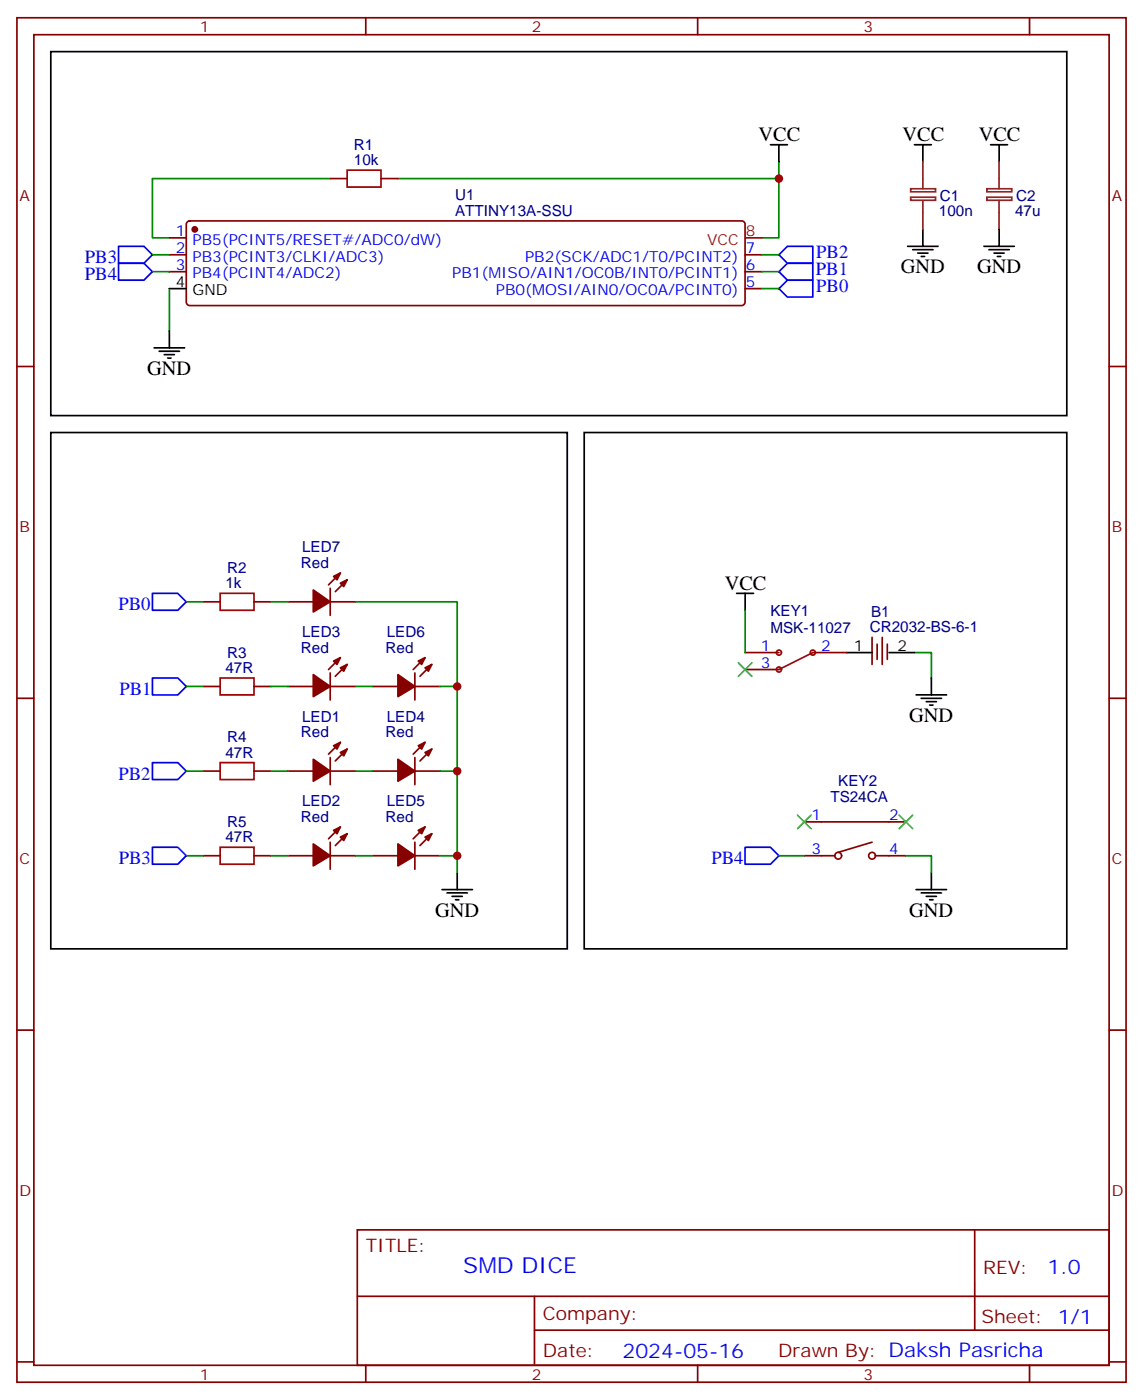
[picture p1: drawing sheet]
<svg xmlns="http://www.w3.org/2000/svg" width="238mm" height="292mm" viewBox="0 0 238 292" stroke-linecap="round" stroke-linejoin="round" font-family="sans-serif">
<g fill="none" stroke="#870000" stroke-width=".35">
<path d="M3.5 3.7h231.1v284.3h-231.1zM7.1 7.2h224v277.3h-224zM76.2 3.7v3.5M145.3 3.7v3.5M214.5 3.7v3.5M68.8 37.2h3.5M79.4 37.2h3.5M35.3 49.6h3.5M35.3 53.1h3.5M35.3 56.6h3.5M39 46.2l.5-.2h115a.71 .71 0 0 1 .7 .7v16.3a.76 .76 0 0 1-.7 .7h-115a.76 .76 0 0 1-.7-.7v-16.3zM155.2 53.1h3.5"/>
<path d="M155.2 56.6h3.5M3.5 76.4h3.6M155.2 60.1h3.5M231.1 76.4h3.5M70.9 119.4l-2.5 2.5M42.3 125.4h3.6M52.9 125.4h3.5M60 125.4h5.3M68.8 122.6v5.6M68.8 125.4h5.3M70.9 137.1l-2.5 2.4M72.3 138.5l-2.5 2.4"/>
<path d="M72.3 120.8l-2.5 2.5M88.5 137.1l-2.4 2.4M90 138.5l-2.5 2.4M155.2 136h7.1M155.2 139.5h7.1M169.3 136h7.1M181.7 132.8v5.7M182.7 134.2v3.2M183.8 132.8v5.7M184.9 134.2v3.2M3.5 145.5h3.6M42.3 143.1h3.6"/>
<path d="M52.9 143.1h3.5M60 143.1h5.3M68.8 140.2v5.7M68.8 157.9v5.6M68.8 143.1h5.3M70.9 154.7l-2.5 2.5M72.3 156.1l-2.5 2.5M77.6 143.1h5.3M86.4 143.1h5.3M86.4 140.2v5.7M86.4 157.9v5.6M88.5 154.7l-2.4 2.5"/>
<path d="M90 156.1l-2.5 2.5M231.1 145.5h3.5M42.3 160.7h3.6M42.3 178.3h3.6M52.9 160.7h3.5M52.9 178.3h3.5M60 160.7h5.3M60 178.3h5.3M68.8 160.7h5.3M68.8 175.5v5.7M68.8 178.3h5.3M70.9 172.3l-2.5 2.5"/>
<path d="M72.3 173.7l-2.5 2.5M77.6 160.7h5.3M77.6 178.3h5.3M86.4 160.7h5.3M86.4 178.3h5.3M86.4 175.5v5.7M88.5 172.3l-2.4 2.5M90 173.7l-2.5 2.5M167.6 178.3h6.3M167.6 171.3h21.1M181.7 175.5l-7.1 2.1M182.4 178.3h6.3"/>
<path d="M3.5 214.7h3.6M231.1 214.7h3.5M74.4 256.3h156.7v28.2h-156.7zM203.1 256.3v20.9M74.5 270.1h156.4M111.3 277.2h119.6M111.3 270.1v14.2M3.5 283.8h3.6M76.2 284.5v3.5M145.3 284.5v3.5M214.5 284.5v3.5M231.1 283.8h3.5"/>
<circle cx="174.6" cy="178.3" r=".71"/>
<circle cx="181.7" cy="178.3" r=".71"/>
</g>
<g fill="none" stroke="#008700" stroke-width=".35">
<path d="M68.8 37.2h-37.1v12.4h3.6M82.9 37.2h79.4M162.3 33.7v15.9h-3.6M31.7 53.1h3.6M31.7 56.6h3.6M158.7 53.1h3.6M158.7 56.6h3.6M35.3 60.1v8.9M158.7 60.1h3.6M38.8 125.4h3.5M56.4 125.4h3.6M74.1 125.4h21.1v56.5"/>
<path d="M155.2 127.2v8.8M190.5 136h3.5v5.3M38.8 143.1h3.5M56.4 143.1h3.6M74.1 143.1h3.5M91.7 143.1h3.5M38.8 160.7h3.5M38.8 178.3h3.5M56.4 160.7h3.6M56.4 178.3h3.6M74.1 160.7h3.5M74.1 178.3h3.5"/>
<path d="M91.7 160.7h3.5M91.7 178.3h3.5M162.3 178.3h5.3M188.7 178.3h5.3v3.6"/>
</g>
<g fill="none" stroke="#000" stroke-width=".35">
<path d="M10.6 10.8h211.6v75.8h-211.6zM160.5 30.2h3.5M162.3 30.2v3.5M190.5 30.2h3.5M192.3 30.2v3.5M206.4 30.2h3.5M208.1 30.2v3.5M189.1 51.3h6.3M190.1 52h4.3M191.2 52.7h2.1M191.9 53.4h.7M192.3 47.8v3.5"/>
<path d="M205 51.3h6.3M206 52h4.3M207.1 52.7h2.1M207.8 53.4h.7M208.1 47.8v3.5M32.1 72.5h6.4M33.2 73.2h4.2M34.2 73.9h2.1M34.9 74.6h.7M35.3 69v3.5M35.3 60.1h3.5M10.6 90.1h107.6v107.6h-107.6z"/>
<path d="M121.7 90.1h100.5v107.6h-100.5zM153.5 123.6h3.5M155.2 123.6v3.6M176.4 136h5.3M185.2 136h5.3M190.9 144.8h6.3M191.9 145.5h4.2M193 146.2h2.1M193.7 146.9h.7M194 141.3v3.5M92.1 185.4h6.3M93.1 186.1h4.3"/>
<path d="M94.2 186.8h2.1M94.9 187.5h.7M95.2 181.9v3.5M190.9 185.4h6.3M191.9 186.1h4.2M193 186.8h2.1M193.7 187.5h.7M194 181.9v3.5"/>
</g>
<path d="M72.3 35.5h7.1v3.5h-7.1zM45.9 123.6h7v3.6h-7zM45.9 141.3h7v3.5h-7zM45.9 158.9h7v3.6h-7zM45.9 176.6h7v3.5h-7z" fill="none" stroke="#a10000" stroke-width=".35"/>
<g fill="#870000" stroke="#870000" stroke-width=".35">
<path d="M70.9 156.8l1.4-.7-.7 1.4z"/>
<path d="M69.5 155.4l1.4-.7-.7 1.4z"/>
<path d="M65.3 158.2l3.5 2.5-3.5 2.1z"/>
<path d="M70.9 174.4l1.4-.7-.7 1.5z"/>
<path d="M69.5 173l1.4-.7-.7 1.4z"/>
<path d="M65.3 175.9l3.5 2.4-3.5 2.1z"/>
<path d="M70.9 139.2l1.4-.7-.7 1.4z"/>
<path d="M69.5 137.8l1.4-.7-.7 1.4z"/>
<path d="M65.3 140.6l3.5 2.5-3.5 2.1z"/>
<path d="M88.5 156.8l1.5-.7-.7 1.4z"/>
<path d="M87.1 155.4l1.4-.7-.7 1.4z"/>
<path d="M82.9 158.2l3.5 2.5-3.5 2.1z"/>
<path d="M88.5 174.4l1.5-.7-.7 1.5z"/>
<path d="M87.1 173l1.4-.7-.7 1.4z"/>
<path d="M82.9 175.9l3.5 2.4-3.5 2.1z"/>
<path d="M88.5 139.2l1.5-.7-.7 1.4z"/>
<path d="M87.1 137.8l1.4-.7-.7 1.4z"/>
<path d="M82.9 140.6l3.5 2.5-3.5 2.1z"/>
<path d="M70.9 121.5l1.4-.7-.7 1.4z"/>
<path d="M69.5 120.1l1.4-.7-.7 1.4z"/>
<path d="M65.3 122.9l3.5 2.5-3.5 2.1z"/>
<circle cx="40.6" cy="47.8" r=".53"/>
</g>
<path d="M155.2 49.6h3.5" fill="none" stroke="#f00" stroke-width=".35"/>
<path d="M189.7 39.3h5.2v.7h-5.2zM192.3 33.7v5.6M205.6 39.3h5.2v.7h-5.2zM208.1 33.7v5.6M189.7 41.1h5.2v.6h-5.2zM192.3 41.8v6M205.6 41.1h5.2v.6h-5.2zM208.1 41.8v6" fill="none" stroke="#8c2424" stroke-width=".35"/>
<g fill="none" stroke="#900" stroke-width=".35">
<path d="M169.3 136l-7 3.5"/>
<circle cx="162.3" cy="136" r=".53"/>
<circle cx="162.3" cy="139.5" r=".53"/>
<circle cx="169.3" cy="136" r=".53"/>
</g>
<path d="M24.7 51.3h5.3l1.7 1.8-1.7 1.8h-5.3zM24.7 54.9h5.3l1.7 1.7-1.7 1.8h-5.3zM162.3 53.1l1.7-1.8h5.3v3.6h-5.3zM162.3 56.6l1.7-1.7h5.3v3.5h-5.3zM162.3 60.1l1.7-1.7h5.3v3.5h-5.3zM31.7 123.6h5.3l1.8 1.8-1.8 1.8h-5.3zM31.7 141.3h5.3l1.8 1.8-1.8 1.7h-5.3zM31.7 158.9h5.3l1.8 1.8-1.8 1.8h-5.3zM31.7 176.6h5.3l1.8 1.7-1.8 1.8h-5.3zM155.2 176.6h5.3l1.8 1.7-1.8 1.8h-5.3z" fill="none" stroke="#00f" stroke-width=".35"/>
<path d="M153.8 138.1l2.8 2.8M156.6 138.1l-2.8 2.8M166.2 169.9l2.8 2.8M169 169.9l-2.8 2.8M187.3 169.9l2.8 2.8M190.1 169.9l-2.8 2.8" fill="none" stroke="#3c3" stroke-width=".35"/>
<g fill="#c00">
<circle cx="95.3" cy="178.3" r=".88"/>
<circle cx="95.3" cy="143.1" r=".88"/>
<circle cx="162.3" cy="37.2" r=".88"/>
<circle cx="95.3" cy="160.7" r=".88"/>
</g>
<text font-size="4.6" fill="#00f" x="96.5" y="265.3">SMD DICE</text>
<g font-size="4.2">
<text x="158" y="29.5">VCC</text>
<text x="188" y="29.5">VCC</text>
<text x="203.9" y="29.5">VCC</text>
<text x="187.7" y="57">GND</text>
<text x="203.6" y="57">GND</text>
<text x="30.7" y="78.1">GND</text>
<text x="151" y="122.9">VCC</text>
<text x="189.4" y="150.5">GND</text>
<text x="90.7" y="191">GND</text>
<text x="189.4" y="191">GND</text>
</g>
<g font-size="4.2" fill="#00f">
<text x="218.2" y="265.6">1.0</text>
<text x="129.7" y="282.9">2024-05-16</text>
</g>
<g font-size="3.9" fill="#00f">
<text x="170" y="53.8">PB2</text>
<text x="17.7" y="54.9">PB3</text>
<text x="17.7" y="58.4">PB4</text>
<text x="170" y="57.3">PB1</text>
<text x="170" y="60.9">PB0</text>
<text x="24.7" y="127.2">PB0</text>
<text x="24.9" y="144.9">PB1</text>
<text x="24.7" y="162.5">PB2</text>
<text x="24.7" y="180.1">PB3</text>
<text x="148.2" y="180.1">PB4</text>
</g>
<g font-size="3.9" fill="#800">
<text x="76.2" y="260.9">TITLE:</text>
<text x="204.8" y="265.6">REV:</text>
<text x="113.1" y="275.1">Company:</text>
<text x="204.5" y="275.7">Sheet: 1/1</text>
<text x="113.1" y="282.8">Date:</text>
<text x="162.1" y="282.8">Drawn By: Daksh Pasricha</text>
</g>
<g font-size="3.2" fill="#800">
<text x="41.6" y="6.7">1</text>
<text x="110.8" y="6.7">2</text>
<text x="179.9" y="6.7">3</text>
<text x="4.1" y="41.8">A</text>
<text x="231.6" y="41.8">A</text>
<text x="4.1" y="110.9">B</text>
<text x="231.6" y="110.9">B</text>
<text x="4.1" y="180.1">C</text>
<text x="231.6" y="180.1">C</text>
<text x="4.1" y="249.2">D</text>
<text x="231.6" y="249.2">D</text>
<text x="41.6" y="287.5">1</text>
<text x="110.8" y="287.5">2</text>
<text x="179.9" y="287.5">3</text>
</g>
<g font-size="3.2" fill="#000080">
<text x="73.7" y="34.4">10k</text>
<text x="73.7" y="31.3">R1</text>
<text x="94.8" y="41.8">U1</text>
<text x="195.8" y="41.9">C1</text>
<text x="211.7" y="41.9">C2</text>
<text x="94.8" y="45">ATTINY13A-SSU</text>
<text x="195.6" y="45.1">100n</text>
<text x="211.5" y="45.1">47u</text>
<text x="47.3" y="119.4">R2</text>
<text x="62.7" y="118.4">Red</text>
<text x="62.9" y="115.1">LED7</text>
<text x="47" y="122.6">1k</text>
<text x="160.5" y="131.9">MSK-11027</text>
<text x="160.5" y="128.4">KEY1</text>
<text x="181.2" y="131.8">CR2032-BS-6-1</text>
<text x="181.5" y="128.5">B1</text>
<text x="47.3" y="137.1">R3</text>
<text x="62.7" y="136">Red</text>
<text x="62.9" y="132.8">LED3</text>
<text x="80.3" y="136">Red</text>
<text x="80.6" y="132.8">LED6</text>
<text x="47" y="140.2">47R</text>
<text x="47.3" y="154.7">R4</text>
<text x="62.7" y="153.6">Red</text>
<text x="62.9" y="150.4">LED1</text>
<text x="80.3" y="153.6">Red</text>
<text x="80.6" y="150.4">LED4</text>
<text x="47" y="157.9">47R</text>
<text x="173" y="167.2">TS24CA</text>
<text x="174.6" y="163.7">KEY2</text>
<text x="47.3" y="172.3">R5</text>
<text x="62.7" y="171.3">Red</text>
<text x="62.9" y="168">LED2</text>
<text x="80.3" y="171.3">Red</text>
<text x="80.6" y="168">LED5</text>
<text x="47" y="175.5">47R</text>
</g>
<g font-size="3.2" fill="#00f">
<text x="36.6" y="49.2">1</text>
<text x="36.6" y="52.7">2</text>
<text x="40.1" y="51">PB5(PCINT5/RESET#/ADC0/dW)</text>
<text x="155.4" y="52.7">7</text>
<text x="36.6" y="56.3">3</text>
<text x="40.1" y="54.5">PB3(PCINT3/CLKI/ADC3)</text>
<text x="40.1" y="58">PB4(PCINT4/ADC2)</text>
<text x="94.2" y="58">PB1(MISO/AIN1/OC0B/INT0/PCINT1)</text>
<text x="109.4" y="54.5">PB2(SCK/ADC1/T0/PCINT2)</text>
<text x="155.4" y="59.8">5</text>
<text x="155.4" y="56.3">6</text>
<text x="103.3" y="61.6">PB0(MOSI/AIN0/OC0A/PCINT0)</text>
<text x="158.5" y="135.6">1</text>
<text x="171.1" y="135.6">2</text>
<text x="158.5" y="139.2">3</text>
<text x="169.1" y="170.9">1</text>
<text x="185.2" y="170.9">2</text>
<text x="169.1" y="178">3</text>
<text x="185.2" y="178">4</text>
</g>
<g font-size="3.2" fill="#f00">
<text x="147.3" y="51">VCC</text>
<text x="155.4" y="49.2">8</text>
</g>
<g font-size="3.2">
<text x="36.6" y="59.8">4</text>
<text x="40.1" y="61.6">GND</text>
<text x="177.9" y="135.6">1</text>
<text x="187" y="135.6">2</text>
</g>
</svg>
